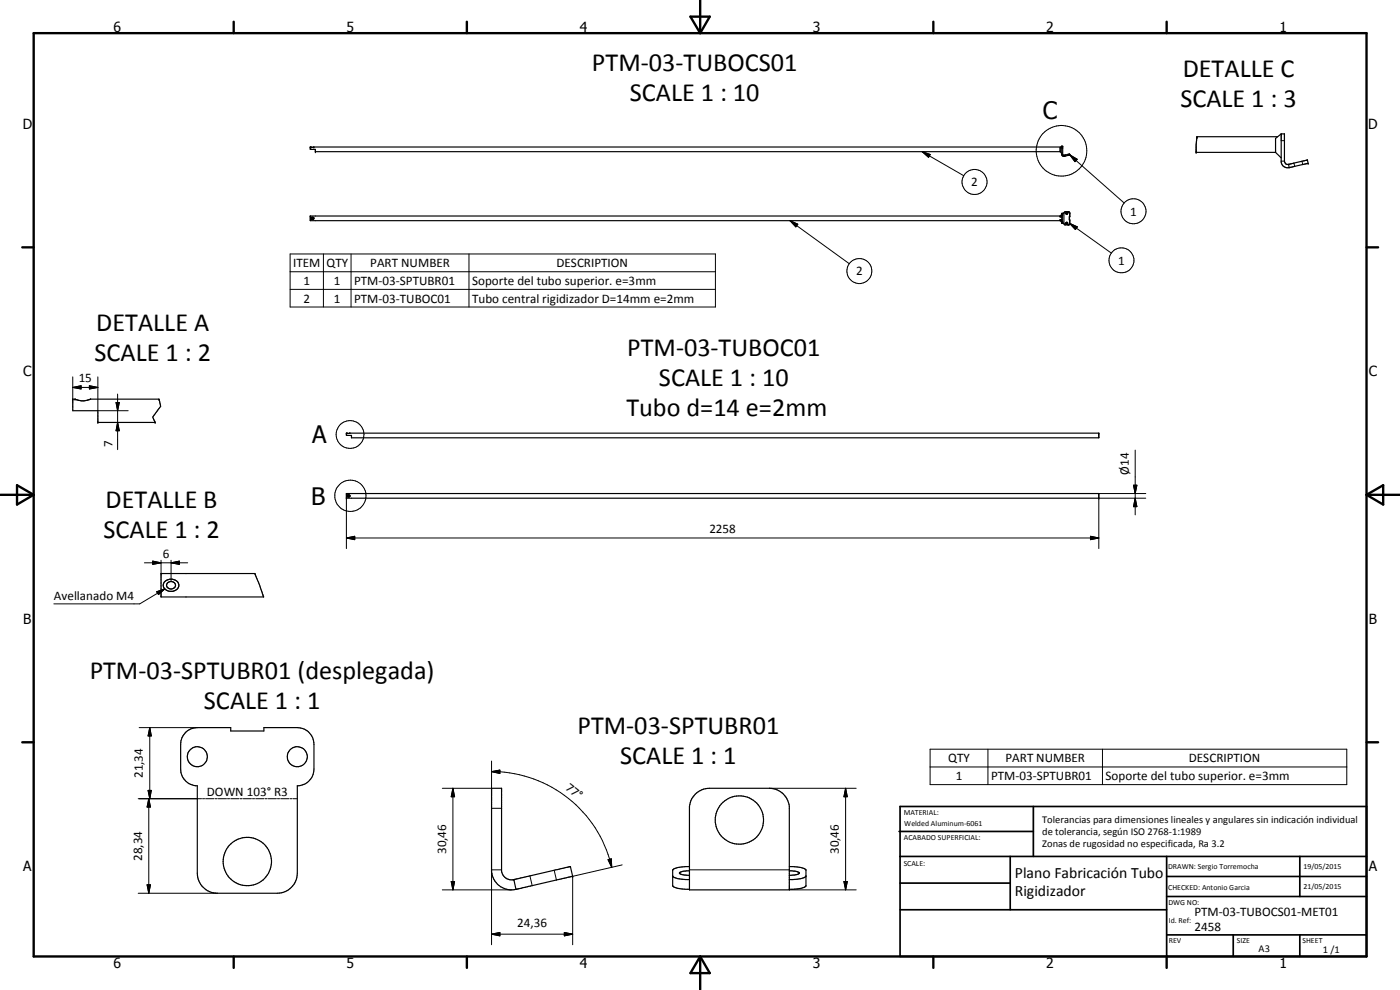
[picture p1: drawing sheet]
<svg xmlns="http://www.w3.org/2000/svg" width="420mm" height="297mm" viewBox="0 0 420 297" stroke-linecap="round" stroke-linejoin="round" font-family="sans-serif">
<g fill="none" stroke="#000" stroke-width=".35">
<path d="M94.1 44.2l-1-.1v.7h1.5v.7h223.6M94.2 44.1h224.1M94.2 44.1l-.1 .1M318.2 45.5l.4 .5M318.6 43.9v2.4a.78 .78 0 0 0 1.3 .5l1.1-.3v-.3l-1.7 .4M318.6 43.9h.3v2.4l.4 .3M318.6 43.9l-.4 .3v1.3M319.3 46.6l.1 .3M382.8 45.7l1.7 1.7M383.4 41h-24.2l-.1 .9-.1 3.8h23.8M384.5 40.2h1v8.1a.98 .98 0 0 0 1.2 1M384.5 40.2v8.5a1.97 1.97 0 0 0 2.4 1.6"/>
<path d="M384.5 40.2l-1.7 1.3v4.2M386.7 49.3l5.7-1.3 .2 1-5.7 1.3M386.7 49.3l.2 1M392.3 48h.1M93.3 65.3l.6-.1 .3 .3-.4 .4-.5-.2zM93.4 65.2v.1M93.5 65.4l.3-.1 .2 .3-.4 .1zM93.6 65.3l-.1 .1M94.2 65.6v.1M318.2 64.8h-225.1v1.4h225.1M318.2 64.8v.3M318.2 65.9v.3"/>
<path d="M318.2 65.1h.4M318.2 65.9l.4 .3M318.2 65.9h.4M318.2 66.2l.4 .5M318.6 64.8l-.4 .3M318.6 64.3l-.4 .5M318.9 64v3M320 67.3h.2M320.1 67.3l-.2-.4 .4-.2 .2 .4-.3 .2M320.1 66.7l-.1 .5M320.2 64.3a.29 .29 0 0 0 .3-.4 .29 .29 0 0 0-.5-.1 .29 .29 0 0 0 0 .5h.2M320.2 63.7l-.3 .2 .2 .4"/>
<path d="M320.5 63.5l.4 .1M320.6 63.5h-1l-.3 .5h-.7v3h.7l.3 .5 1.3-.1M320.7 63.5l.3 .2M320.9 63.7l.2 .3v1h-.2l.2 2-.4 .5M321 63.8v3.4M21.8 119.8l2.6 .5 1.7-.2 1-.3h20.6l.1 .2a2.63 2.63 0 0 1-.7 3.4l-1.3 1.7 .8 1.6h-17.2v-3.5h-7.6zM104 130h225.8v1.4h-224.3v-.8h-1.5zM104 148.1h225.8v1.4h-225.8zM104.3 148.5h.6l.2 .3-.2 .3h-.6l-.2-.2zM104.4 149h.1M104.8 148.7v.2l-.3 .1M104.8 148.7h-.5l.1 .3"/>
<path d="M104.8 148.7h.1M105 149h-.1M49.3 174.7l.8-.7 1.7-.2a1.82 1.82 0 0 1 1.9 1.8 1.82 1.82 0 0 1-1.9 1.8 2.56 2.56 0 0 1-2.7-1.2l-.1-.6zM50.2 174.9a1.32 1.32 0 0 1 1.7-.3 1.32 1.32 0 0 1 .6 1.5 1.39 1.39 0 0 1-1.5 .6 1.39 1.39 0 0 1-1-1.3zM76.5 172.1h.1M76.5 172.1l2.6 7M76.5 172.1h-28.2v7h30.8M79.1 179.1h.1M55.9 219.6l1.3-.9 2-.4h10v1h10v-1h10a5 5 0 0 1 5 5v7.5a5 5 0 0 1-5 5v26.2a6.1 6.1 0 0 1-6 6h-18a6.1 6.1 0 0 1-6-6v-26.2a5 5 0 0 1-5-5v-7.5a5.2 5.2 0 0 1 1.7-3.7zM208.6 238.3a6 6 0 0 1 4.3-1.8h18a6.1 6.1 0 0 1 6 5.4v25.1h-30v-25.1l.7-2.2zM154.2 263.9l16.9-3.9 .8 2.9-17.1 3.9M154.2 263.9a3 3 0 0 1-3.7-2.5v-24.9h-3v25.1a6 6 0 0 0 7.3 5.2"/>
<path d="M154.2 263.9l.6 2.9M201.9 262.8a5.3 5.3 0 0 0 4 1.1h1M206.9 260h-1a5.3 5.3 0 0 0-4 1.1v4.6a5.3 5.3 0 0 0 4 1.1h1M206.9 261.3l-1.9 .1a.83 .83 0 0 0-1 .7l1.3 .5h1.6M236.9 260l3.3 .3 1.7 .7v4.9l-1.7 .7-3.3 .2M236.9 261.3l1.9 .1a.83 .83 0 0 1 1 .7l-1.3 .5h-1.6M241.9 262.9l-1.7 .8-3.3 .2"/>
<circle cx="59.2" cy="227" r="3"/>
<circle cx="89.2" cy="227" r="3"/>
<circle cx="74.2" cy="258.5" r="7.3"/>
<circle cx="221.9" cy="246" r="7.2"/>
</g>
<g fill="#000">
<circle cx="93.1" cy="44.1" r=".18"/>
<circle cx="93.3" cy="44.1" r=".18"/>
<circle cx="94.2" cy="44.1" r=".18"/>
<circle cx="94.6" cy="45.5" r=".18"/>
<circle cx="319.3" cy="46.6" r=".18"/>
<circle cx="321" cy="46.2" r=".18"/>
<circle cx="359" cy="45.7" r=".18"/>
<circle cx="359.2" cy="41.1" r=".18"/>
<circle cx="392.6" cy="49" r=".18"/>
<circle cx="93.1" cy="64.8" r=".18"/>
<circle cx="318.2" cy="64.8" r=".18"/>
<circle cx="21.8" cy="119.8" r=".18"/>
<circle cx="22.5" cy="119.8" r=".18"/>
<circle cx="47.7" cy="119.8" r=".18"/>
<circle cx="29.4" cy="126.7" r=".18"/>
<circle cx="46.6" cy="126.7" r=".18"/>
<circle cx="104" cy="130" r=".18"/>
<circle cx="104.1" cy="130" r=".18"/>
<circle cx="329.8" cy="130" r=".18"/>
<circle cx="104" cy="149.5" r=".18"/>
<circle cx="329.8" cy="149.5" r=".18"/>
<circle cx="154.2" cy="263.9" r=".18"/>
<circle cx="171.9" cy="262.9" r=".18"/>
</g>
<g fill="none" stroke="#000" stroke-width=".3">
<path d="M276.8 45.5l2.4 .9-.5 .8zM276.8 45.5l12.4 7.2M318.6 44.4h.3M318.6 46.3h.3M319.8 46.5l.1 .3M320.5 46.3l.1 .3M321.1 46.5l2.2 1.3-.7 .7zM321.1 46.5l16.3 14.4M384.5 42.2h1M384.5 48.3h1M388.3 48.9l.3 1M390.7 48.4l.3 1"/>
<path d="M87.1 76.2h127.6v15.9h-127.6zM97.1 76.2v15.9M105.4 76.2v15.9M140.7 76.2v15.9M237.1 66.2l2.3 1.1-.6 .8zM237.1 66.2l17.8 12.9M318.6 64.6h.3M318.6 66.4h.3M319.3 64v3M321 67l2.3 1.1-.6 .8zM321 64h.1M321 67h.1"/>
<path d="M321 67l12.5 8.9M87.1 81.5h127.6M87.1 86.8h127.6M21.8 116.2l2.5-.5v1zM21.8 116.2h7.6M21.8 113.1v6.7M26.8 115.7l2.6 .5-2.6 .5zM29.4 113.1v10.1h9.1M35.3 118.2v16.7M34.8 120.8h1l-.5 2.4zM35.3 126.7l.5 2.5h-1zM340.7 135v19.5"/>
<path d="M104 149.5v15.1M329.8 148.1h14.1M340.2 145.6h1l-.5 2.5zM340.7 149.5l.5 2.5h-1zM343.9 149.5h-14.1v15.1M43.3 168.9h13M45.8 168.4l2.5 .5-2.5 .4zM47 177.5l2.4-.8-1.8 1.7zM48.3 168.1v4M49.4 176.7l-7.5 4.5h-25.7M51.3 168.9l2.5-.5v.9zM51.3 168.1v6.4"/>
<path d="M104 161.4l2.5-.5v1zM104 161.4h225.8M327.3 160.9l2.5 .5-2.5 .5zM41.8 218.3h17.4M44.9 218.3l.5 2.5h-1zM44.9 218.3v21.3M41.5 239.6h19M44.4 237.2h1l-.5 2.4zM44.7 239.6l.5 2.5h-1.1zM44.7 239.6v28.4M60.8 239.6h.6M61.7 239.6h2.5"/>
<path d="M64.5 239.6h.7M65.5 239.6h2.5M68.3 239.6h.6M69.2 239.6h2.5M72 239.6h.7M73 239.6h2.5M75.8 239.6h.6M76.7 239.6h2.5M79.5 239.6h.7M80.5 239.6h2.5M83.3 239.6h.6M84.2 239.6h2.5"/>
<path d="M87 239.6h.7M88 239.6h1.2M132.7 236.5h14.8M135.9 236.5l.5 2.6h-1zM135.9 236.5v30.5M147.5 231.5l2.5-.4v1zM147.5 228.3v14.2h3M147.5 231.5a37 37 0 0 1 36.1 28.7M230.9 236.5h26.1M253.8 236.5l.5 2.6h-1zM253.8 236.5v30.5M279.1 224.8h125.1v10.6h-125.1z"/>
<path d="M279.1 230.1h125.1M296.5 224.8v10.6M330.9 224.8v10.6M182.5 257.9l1-.2 .1 2.5zM186.7 259.5l-14.8 3.4v20.6M41.5 268h23.7M44.1 265.5h1.1l-.5 2.5zM132.7 267h20.8M135.4 264.5h1l-.5 2.5zM150.5 261h-3v22.5M159 262.8l.7 2.9M166.3 261.1l.7 2.9"/>
<path d="M169.4 279.8l2.5 .5-2.5 .5zM206.9 261h30M236.9 267h20.1M253.3 264.5h1l-.5 2.5zM147.5 280.3l2.5-.5v1zM147.5 280.3h24.4"/>
<circle cx="292.5" cy="54.6" r="3.8"/>
<circle cx="318.6" cy="45.2" r="7.6"/>
<circle cx="336.6" cy="78.1" r="3.7"/>
<circle cx="340.2" cy="63.4" r="3.8"/>
<circle cx="257.9" cy="81.3" r="3.8"/>
<circle cx="105" cy="130.4" r="4.2"/>
<circle cx="105.1" cy="148.8" r="4.7"/>
</g>
<g fill="none" stroke="#000" stroke-width=".71">
<path d="M10.1 9.9h400v277.1h-400zM70.1 6.5v3.4M140.1 6.5v3.4M207.2 5h5.8l-2.9 4.9zM210.1 0v9.9M280.1 6.5v3.4M350.1 6.5v3.4M6.7 74.2h3.4M410.1 74.2h3.5M.1 148.5h10M5.1 145.6l5 2.9-5 2.9zM410.1 148.5h10"/>
<path d="M410.1 148.5l5-2.9v5.8zM6.7 222.7h3.4M410.1 222.7h3.5M70.1 287v3.4M140.1 287v3.4M210.1 287v10M210.1 287l2.9 5h-5.8zM280.1 287v3.4M350.1 287v3.4"/>
</g>
<g fill="none" stroke="#000" stroke-width=".51">
<path d="M269.8 249.5h40.3M270.1 242h140v45h-140zM270.1 257h140M303.2 257v16M310.1 242v15M350.1 257v30M390.1 257v12M270.1 265h33.1M270.1 273h80M350.1 269h60M350.1 263h60M350.1 280.5h60"/>
<path d="M370.1 280.5v6.5M390.1 280.5v6.5"/>
</g>
<g fill="#000">
<path d="M276.8 45.5l2.4 .9-.5 .8zM321.1 46.5l2.2 1.3-.7 .7zM237.1 66.2l2.3 1.1-.6 .8zM321 67l2.3 1.1-.6 .8zM21.8 116.2l2.5-.5v1zM26.8 115.7l2.6 .5-2.6 .5zM34.8 120.8h1l-.5 2.4zM35.3 126.7l.5 2.5h-1zM340.2 145.6h1l-.5 2.5zM340.7 149.5l.5 2.5h-1zM45.8 168.4l2.5 .5-2.5 .4zM47 177.5l2.4-.8-1.8 1.7z"/>
<path d="M51.3 168.9l2.5-.5v.9zM104 161.4l2.5-.5v1zM327.3 160.9l2.5 .5-2.5 .5zM44.4 237.2h1l-.5 2.4zM44.9 218.3l.5 2.5h-1zM135.9 236.5l.5 2.6h-1zM147.5 231.5l2.5-.4v1zM253.8 236.5l.5 2.6h-1zM44.7 239.6l.5 2.5h-1.1zM182.5 257.9l1-.2 .1 2.5zM44.1 265.5h1.1l-.5 2.5zM135.4 264.5h1l-.5 2.5z"/>
<path d="M147.5 280.3l2.5-.5v1zM253.3 264.5h1l-.5 2.5zM169.4 279.8l2.5 .5-2.5 .5z"/>
</g>
<g font-size="7.9">
<text x="177.7" y="21.3">PTM-03-TUBOCS01</text>
<text x="355" y="23.2">DETALLE C</text>
<text x="189" y="30.3">SCALE 1 : 10</text>
<text x="354.2" y="32.2">SCALE 1 : 3</text>
<text x="28.9" y="99.4">DETALLE A</text>
<text x="188.2" y="106.8">PTM-03-TUBOC01</text>
<text x="28.4" y="108.4">SCALE 1 : 2</text>
<text x="197.8" y="115.8">SCALE 1 : 10</text>
<text x="188" y="124.8">Tubo d=14 e=2mm</text>
<text x="31.7" y="152.3">DETALLE B</text>
<text x="31.1" y="161.3">SCALE 1 : 2</text>
<text x="26.9" y="203.8">PTM-03-SPTUBR01 (desplegada)</text>
<text x="61.2" y="212.7">SCALE 1 : 1</text>
<text x="173.3" y="220.1">PTM-03-SPTUBR01</text>
<text x="186.1" y="229.2">SCALE 1 : 1</text>
</g>
<g font-size="7.2">
<text x="313" y="35.8">C</text>
<text x="93.7" y="133">A</text>
<text x="93.4" y="151.4">B</text>
</g>
<g font-size="4.7">
<text x="304.6" y="263.5">Plano Fabricación Tubo</text>
<text x="304.6" y="268.9">Rigidizador</text>
</g>
<g font-size="4.2">
<text x="34" y="9.6">6</text>
<text x="104" y="9.6">5</text>
<text x="174" y="9.6">4</text>
<text x="244" y="9.6">3</text>
<text x="314" y="9.6">2</text>
<text x="384" y="9.6">1</text>
<text x="6.8" y="38.7">D</text>
<text x="410.6" y="38.7">D</text>
<text x="7" y="112.9">C</text>
<text x="410.8" y="112.9">C</text>
<text x="7" y="187.1">B</text>
<text x="410.8" y="187.1">B</text>
<text x="7" y="261.4">A</text>
<text x="410.8" y="261.4">A</text>
<text x="34" y="290.4">6</text>
<text x="104" y="290.4">5</text>
<text x="174" y="290.4">4</text>
<text x="244" y="290.4">3</text>
<text x="314" y="290.4">2</text>
<text x="384" y="290.4">1</text>
</g>
<g font-size="3.9">
<text x="291.5" y="55.9">2</text>
<text x="339.2" y="64.7">1</text>
<text x="88" y="80.1">ITEM</text>
<text x="98" y="80.2">QTY</text>
<text x="111.1" y="80.1">PART NUMBER</text>
<text x="167" y="80.2">DESCRIPTION</text>
<text x="256.9" y="82.6">2</text>
<text x="335.6" y="79.4">1</text>
<text x="91.1" y="85.4">1</text>
<text x="100.2" y="85.4">1</text>
<text x="106.3" y="85.5">PTM-03-SPTUBR01</text>
<text x="141.7" y="85.6">Soporte del tubo superior. e=3mm</text>
<text x="91.1" y="90.8">2</text>
<text x="100.2" y="90.8">1</text>
<text x="106.3" y="90.8">PTM-03-TUBOC01</text>
<text x="141.7" y="90.8">Tubo central rigidizador D=14mm e=2mm</text>
<text x="23.6" y="114.7">15</text>
<text x="33.8" y="134.2" transform="rotate(-90 33.8 134.2)">7</text>
<text x="338.7" y="142.5" transform="rotate(-90 338.7 142.5)">Ø14</text>
<text x="212.9" y="159.9">2258</text>
<text x="48.9" y="167.3">6</text>
<text x="16.2" y="180.1">Avellanado M4</text>
<text x="42.9" y="233.5" transform="rotate(-90 42.9 233.5)">21,34</text>
<text x="284.6" y="228.7">QTY</text>
<text x="301.7" y="228.7">PART NUMBER</text>
<text x="356.8" y="228.7">DESCRIPTION</text>
<text x="62.1" y="238.9">DOWN 103° R3</text>
<text x="169.5" y="236.7" transform="rotate(38 169.5 236.7)">77°</text>
<text x="286.8" y="234">1</text>
<text x="297.4" y="234.1">PTM-03-SPTUBR01</text>
<text x="331.8" y="234.1">Soporte del tubo superior. e=3mm</text>
<text x="133.9" y="256.3" transform="rotate(-90 133.9 256.3)">30,46</text>
<text x="251.7" y="256.3" transform="rotate(-90 251.7 256.3)">30,46</text>
<text x="42.6" y="258.3" transform="rotate(-90 42.6 258.3)">28,34</text>
<text x="358.5" y="275">PTM-03-TUBOCS01-MET01</text>
<text x="155.2" y="278.2">24,36</text>
<text x="358.5" y="279.4">2458</text>
</g>
<g font-size="3.1">
<text x="312.7" y="246.8">Tolerancias para dimensiones lineales y angulares sin indicación individual</text>
<text x="312.7" y="250.4">de tolerancia, según ISO 2768-1:1989</text>
<text x="312.7" y="254">Zonas de rugosidad no especificada, Ra 3.2</text>
<text x="377.7" y="285.6">A3</text>
<text x="397" y="285.9">1 /1</text>
</g>
<g font-size="2.4">
<text x="271.2" y="244.4">MATERIAL:</text>
<text x="271.3" y="252">ACABADO SUPERFICIAL:</text>
<text x="271.4" y="247.9">Welded Aluminum-6061</text>
<text x="271.2" y="259.7">SCALE:</text>
<text x="350.6" y="260.8">DRAWN: Sergio Torremocha</text>
<text x="391.2" y="260.6">19/05/2015</text>
<text x="350.6" y="267">CHECKED: Antonio Garcia</text>
<text x="391.2" y="266.7">21/05/2015</text>
<text x="350.6" y="271.4">DWG NO:</text>
<text x="350.8" y="276.9">Id. Ref:</text>
<text x="350.8" y="282.8">REV</text>
<text x="371.2" y="282.9">SIZE</text>
<text x="390.9" y="282.9">SHEET</text>
</g>
</svg>
